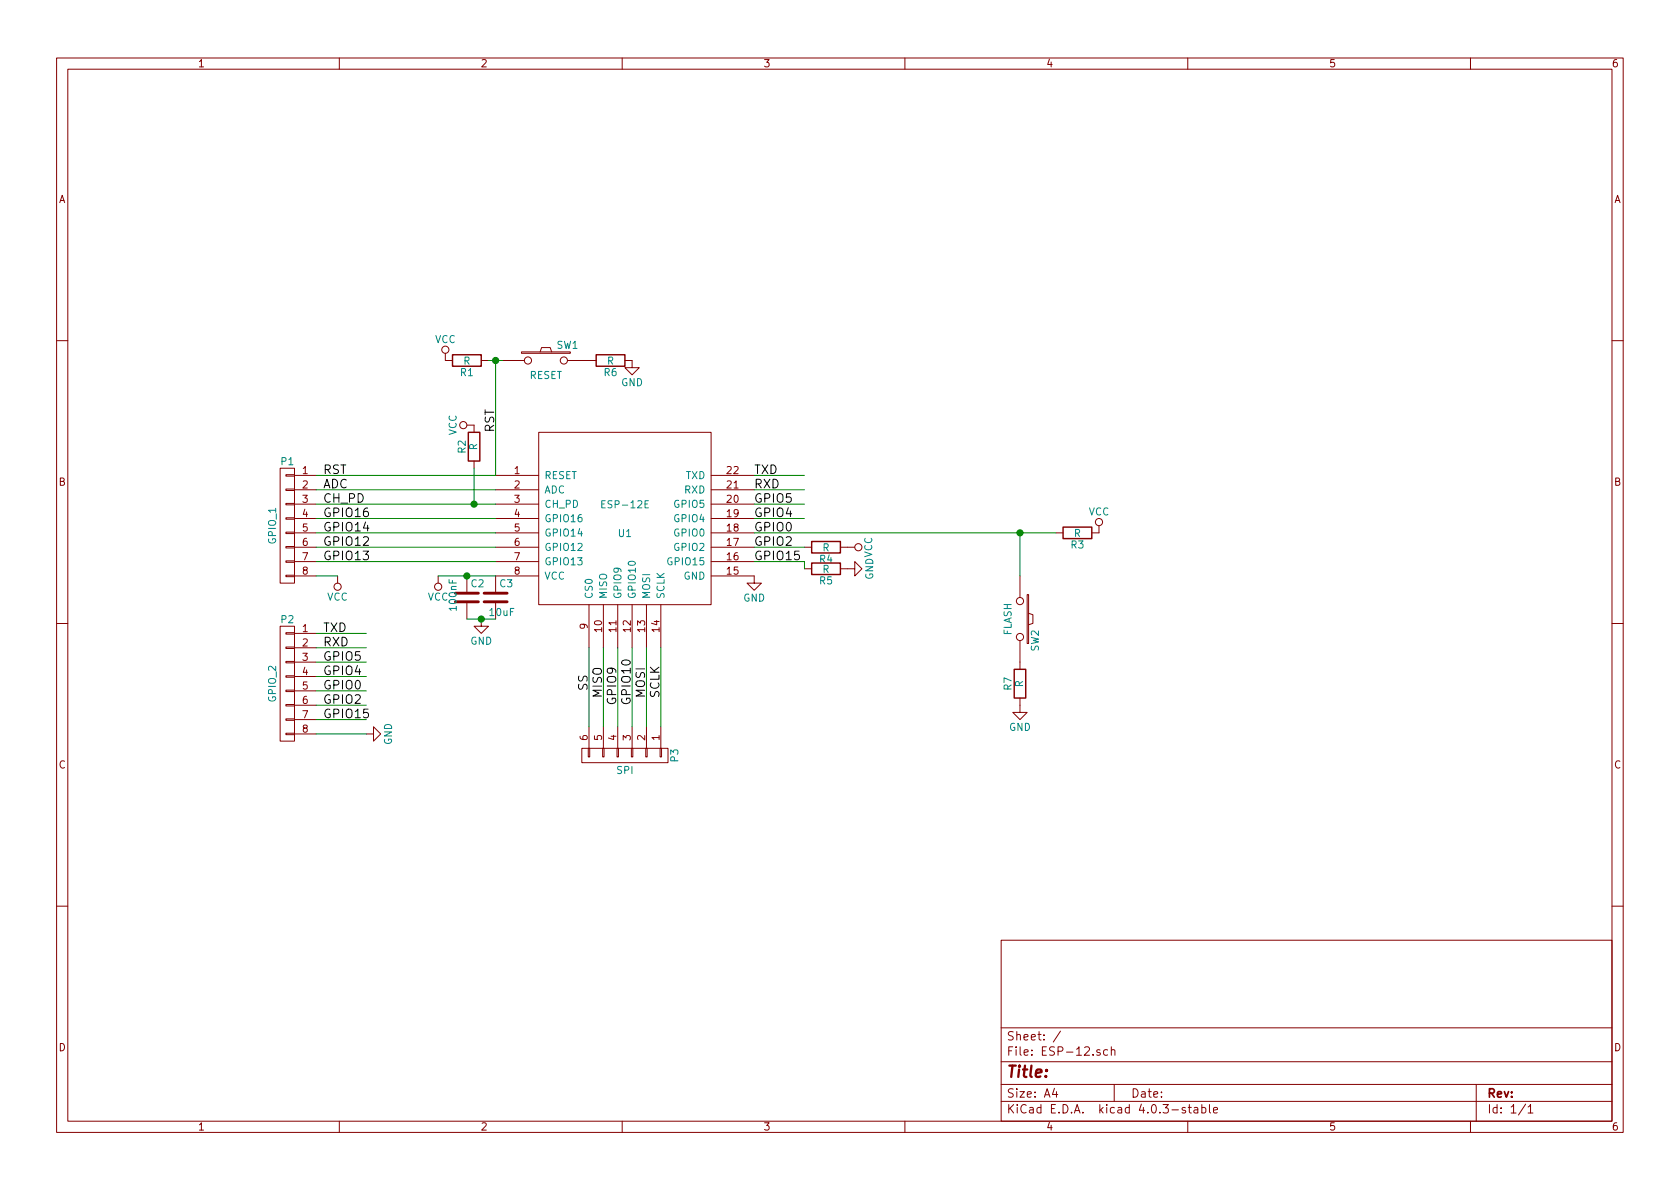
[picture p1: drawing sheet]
EESchema Schematic File Version 2
LIBS:power
LIBS:device
LIBS:transistors
LIBS:conn
LIBS:linear
LIBS:regul
LIBS:74xx
LIBS:cmos4000
LIBS:adc-dac
LIBS:memory
LIBS:xilinx
LIBS:microcontrollers
LIBS:dsp
LIBS:microchip
LIBS:analog_switches
LIBS:motorola
LIBS:texas
LIBS:intel
LIBS:audio
LIBS:interface
LIBS:digital-audio
LIBS:philips
LIBS:display
LIBS:cypress
LIBS:siliconi
LIBS:opto
LIBS:atmel
LIBS:contrib
LIBS:valves
LIBS:ESP8266
LIBS:lm1117
LIBS:parts
LIBS:ESP-12-cache
EELAYER 25 0
EELAYER END
$Descr A4 11693 8268
encoding utf-8
Sheet 1 1
Title ""
Date ""
Rev ""
Comp ""
Comment1 ""
Comment2 ""
Comment3 ""
Comment4 ""
$EndDescr
$Comp
L ESP-12E U1
U 1 1
P 4350 3600
F 0 "U1" H 4350 3500 50  0000 C CNN
F 1 "ESP-12E" H 4350 3700 50  0000 C CNN
F 2 "ESP8266:ESP-12E" H 4350 3600 50  0001 C CNN
F 3 "" H 4350 3600 50  0001 C CNN
	1    4350 3600
	1    0    0    -1  
$EndComp
$Comp
L VCC #PWR01
U 1 1
P 3050 4000
F 0 "#PWR01" H 3050 3850 50  0001 C CNN
F 1 "VCC" H 3050 4150 50  0000 C CNN
F 2 "" H 3050 4000 50  0000 C CNN
F 3 "" H 3050 4000 50  0000 C CNN
	1    3050 4000
	-1   0    0    1   
$EndComp
$Comp
L GND #PWR02
U 1 1
P 5250 4000
F 0 "#PWR02" H 5250 3750 50  0001 C CNN
F 1 "GND" H 5250 3850 50  0000 C CNN
F 2 "" H 5250 4000 50  0000 C CNN
F 3 "" H 5250 4000 50  0000 C CNN
	1    5250 4000
	1    0    0    -1  
$EndComp
Text Label 5250 3500 0    60   ~ 0
GPIO5
Text Label 5250 3600 0    60   ~ 0
GPIO4
Text Label 5250 3700 0    60   ~ 0
GPIO0
Text Label 5250 3800 0    60   ~ 0
GPIO2
Text Label 5250 3900 0    60   ~ 0
GPIO15
Text Label 4300 4900 1    60   ~ 0
GPIO9
Text Label 4400 4900 1    60   ~ 0
GPIO10
Text Label 2250 3400 0    60   ~ 0
ADC
Text Label 2250 3600 0    60   ~ 0
GPIO16
Text Label 2250 3700 0    60   ~ 0
GPIO14
Text Label 2250 3900 0    60   ~ 0
GPIO13
Text Label 2250 3800 0    60   ~ 0
GPIO12
Text Label 2250 4600 0    60   ~ 0
GPIO5
Text Label 2250 4700 0    60   ~ 0
GPIO4
Text Label 2250 4900 0    60   ~ 0
GPIO2
Text Label 2250 4800 0    60   ~ 0
GPIO0
$Comp
L VCC #PWR03
U 1 1
P 3300 2950
F 0 "#PWR03" H 3300 2800 50  0001 C CNN
F 1 "VCC" H 3300 3100 50  0000 C CNN
F 2 "" H 3300 2950 50  0000 C CNN
F 3 "" H 3300 2950 50  0000 C CNN
	1    3300 2950
	0    -1   -1   0   
$EndComp
Text Label 5250 3300 0    60   ~ 0
TXD
Text Label 5250 3400 0    60   ~ 0
RXD
$Comp
L VCC #PWR04
U 1 1
P 2350 4000
F 0 "#PWR04" H 2350 3850 50  0001 C CNN
F 1 "VCC" H 2350 4150 50  0000 C CNN
F 2 "" H 2350 4000 50  0000 C CNN
F 3 "" H 2350 4000 50  0000 C CNN
	1    2350 4000
	-1   0    0    1   
$EndComp
Text Label 4600 4850 1    60   ~ 0
SCLK
Text Label 4500 4850 1    60   ~ 0
MOSI
Text Label 4200 4850 1    60   ~ 0
MISO
Text Label 4100 4800 1    60   ~ 0
SS
$Comp
L SW_PUSH SW1
U 1 1
P 3800 2500
F 0 "SW1" H 3950 2610 50  0000 C CNN
F 1 "RESET" H 3800 2400 50  0000 C CNN
F 2 "Buttons_Switches_SMD:SW_SPST_SKQG" H 3800 2500 50  0001 C CNN
F 3 "" H 3800 2500 50  0000 C CNN
	1    3800 2500
	1    0    0    -1  
$EndComp
$Comp
L R R1
U 1 1
P 3250 2500
F 0 "R1" V 3330 2500 50  0000 C CNN
F 1 "R" V 3250 2500 50  0000 C CNN
F 2 "Resistors_SMD:R_0805_HandSoldering" V 3180 2500 50  0001 C CNN
F 3 "" H 3250 2500 50  0000 C CNN
	1    3250 2500
	0    1    1    0   
$EndComp
$Comp
L VCC #PWR05
U 1 1
P 3100 2500
F 0 "#PWR05" H 3100 2350 50  0001 C CNN
F 1 "VCC" H 3100 2650 50  0000 C CNN
F 2 "" H 3100 2500 50  0000 C CNN
F 3 "" H 3100 2500 50  0000 C CNN
	1    3100 2500
	1    0    0    -1  
$EndComp
$Comp
L GND #PWR06
U 1 1
P 4400 2500
F 0 "#PWR06" H 4400 2250 50  0001 C CNN
F 1 "GND" H 4400 2350 50  0000 C CNN
F 2 "" H 4400 2500 50  0000 C CNN
F 3 "" H 4400 2500 50  0000 C CNN
	1    4400 2500
	1    0    0    -1  
$EndComp
$Comp
L R R2
U 1 1
P 3300 3100
F 0 "R2" V 3380 3100 50  0000 C CNN
F 1 "R" V 3300 3100 50  0000 C CNN
F 2 "Resistors_SMD:R_0805_HandSoldering" V 3230 3100 50  0001 C CNN
F 3 "" H 3300 3100 50  0000 C CNN
	1    3300 3100
	-1   0    0    1   
$EndComp
$Comp
L CONN_01X08 P1
U 1 1
P 2000 3650
F 0 "P1" H 2000 4100 50  0000 C CNN
F 1 "GPIO_1" V 2100 3650 50  0000 C CNN
F 2 "Pin_Headers:Pin_Header_Straight_1x08" H 2000 3650 50  0001 C CNN
F 3 "" H 2000 3650 50  0000 C CNN
	1    2000 3650
	-1   0    0    -1  
$EndComp
$Comp
L CONN_01X08 P2
U 1 1
P 2000 4750
F 0 "P2" H 2000 5200 50  0000 C CNN
F 1 "GPIO_2" V 2100 4750 50  0000 C CNN
F 2 "Pin_Headers:Pin_Header_Straight_1x08" H 2000 4750 50  0001 C CNN
F 3 "" H 2000 4750 50  0000 C CNN
	1    2000 4750
	-1   0    0    -1  
$EndComp
Text Label 2250 5000 0    60   ~ 0
GPIO15
$Comp
L C C2
U 1 1
P 3250 4150
F 0 "C2" H 3275 4250 50  0000 L CNN
F 1 "100nF" V 3150 4050 50  0000 L CNN
F 2 "Capacitors_SMD:C_0805_HandSoldering" H 3288 4000 50  0001 C CNN
F 3 "" H 3250 4150 50  0000 C CNN
	1    3250 4150
	1    0    0    -1  
$EndComp
$Comp
L C C3
U 1 1
P 3450 4150
F 0 "C3" H 3475 4250 50  0000 L CNN
F 1 "10uF" H 3400 4050 50  0000 L CNN
F 2 "Capacitors_SMD:C_0805_HandSoldering" H 3488 4000 50  0001 C CNN
F 3 "" H 3450 4150 50  0000 C CNN
	1    3450 4150
	1    0    0    -1  
$EndComp
$Comp
L GND #PWR07
U 1 1
P 3350 4300
F 0 "#PWR07" H 3350 4050 50  0001 C CNN
F 1 "GND" H 3350 4150 50  0000 C CNN
F 2 "" H 3350 4300 50  0000 C CNN
F 3 "" H 3350 4300 50  0000 C CNN
	1    3350 4300
	1    0    0    -1  
$EndComp
$Comp
L R R4
U 1 1
P 5750 3800
F 0 "R4" V 5830 3800 50  0000 C CNN
F 1 "R" V 5750 3800 50  0000 C CNN
F 2 "Resistors_SMD:R_0805_HandSoldering" V 5680 3800 50  0001 C CNN
F 3 "" H 5750 3800 50  0000 C CNN
	1    5750 3800
	0    1    1    0   
$EndComp
$Comp
L R R3
U 1 1
P 7500 3700
F 0 "R3" V 7580 3700 50  0000 C CNN
F 1 "R" V 7500 3700 50  0000 C CNN
F 2 "Resistors_SMD:R_0805_HandSoldering" V 7430 3700 50  0001 C CNN
F 3 "" H 7500 3700 50  0000 C CNN
	1    7500 3700
	0    1    1    0   
$EndComp
$Comp
L R R5
U 1 1
P 5750 3950
F 0 "R5" V 5830 3950 50  0000 C CNN
F 1 "R" V 5750 3950 50  0000 C CNN
F 2 "Resistors_SMD:R_0805_HandSoldering" V 5680 3950 50  0001 C CNN
F 3 "" H 5750 3950 50  0000 C CNN
	1    5750 3950
	0    1    1    0   
$EndComp
$Comp
L GND #PWR08
U 1 1
P 5900 3950
F 0 "#PWR08" H 5900 3700 50  0001 C CNN
F 1 "GND" H 5900 3800 50  0000 C CNN
F 2 "" H 5900 3950 50  0000 C CNN
F 3 "" H 5900 3950 50  0000 C CNN
	1    5900 3950
	0    -1   -1   0   
$EndComp
$Comp
L SW_PUSH SW2
U 1 1
P 7100 4300
F 0 "SW2" H 7250 4410 50  0000 C CNN
F 1 "FLASH" H 7100 4220 50  0000 C CNN
F 2 "Buttons_Switches_SMD:SW_SPST_SKQG" H 7100 4300 50  0001 C CNN
F 3 "" H 7100 4300 50  0000 C CNN
	1    7100 4300
	0    1    1    0   
$EndComp
$Comp
L VCC #PWR09
U 1 1
P 5900 3800
F 0 "#PWR09" H 5900 3650 50  0001 C CNN
F 1 "VCC" H 5900 3950 50  0000 C CNN
F 2 "" H 5900 3800 50  0000 C CNN
F 3 "" H 5900 3800 50  0000 C CNN
	1    5900 3800
	0    1    1    0   
$EndComp
$Comp
L VCC #PWR010
U 1 1
P 7650 3700
F 0 "#PWR010" H 7650 3550 50  0001 C CNN
F 1 "VCC" H 7650 3850 50  0000 C CNN
F 2 "" H 7650 3700 50  0000 C CNN
F 3 "" H 7650 3700 50  0000 C CNN
	1    7650 3700
	1    0    0    -1  
$EndComp
$Comp
L GND #PWR011
U 1 1
P 7100 4900
F 0 "#PWR011" H 7100 4650 50  0001 C CNN
F 1 "GND" H 7100 4750 50  0000 C CNN
F 2 "" H 7100 4900 50  0000 C CNN
F 3 "" H 7100 4900 50  0000 C CNN
	1    7100 4900
	1    0    0    -1  
$EndComp
Text Label 2250 4400 0    60   ~ 0
TXD
Text Label 2250 4500 0    60   ~ 0
RXD
Text Label 3450 3000 1    60   ~ 0
RST
Text Label 2250 3300 0    60   ~ 0
RST
$Comp
L GND #PWR012
U 1 1
P 2550 5100
F 0 "#PWR012" H 2550 4850 50  0001 C CNN
F 1 "GND" H 2550 4950 50  0000 C CNN
F 2 "" H 2550 5100 50  0000 C CNN
F 3 "" H 2550 5100 50  0000 C CNN
	1    2550 5100
	0    -1   -1   0   
$EndComp
$Comp
L R R6
U 1 1
P 4250 2500
F 0 "R6" V 4330 2500 50  0000 C CNN
F 1 "R" V 4250 2500 50  0000 C CNN
F 2 "Resistors_SMD:R_0805_HandSoldering" V 4180 2500 50  0001 C CNN
F 3 "" H 4250 2500 50  0000 C CNN
	1    4250 2500
	0    1    1    0   
$EndComp
$Comp
L R R7
U 1 1
P 7100 4750
F 0 "R7" V 7180 4750 50  0000 C CNN
F 1 "R" V 7100 4750 50  0000 C CNN
F 2 "Resistors_SMD:R_0805_HandSoldering" V 7030 4750 50  0001 C CNN
F 3 "" H 7100 4750 50  0000 C CNN
	1    7100 4750
	-1   0    0    1   
$EndComp
Text Label 2250 3500 0    60   ~ 0
CH_PD
$Comp
L CONN_01X06 P3
U 1 1
P 4350 5250
F 0 "P3" H 4350 5600 50  0000 C CNN
F 1 "SPI" V 4450 5250 50  0000 C CNN
F 2 "Pin_Headers:Pin_Header_Straight_1x06" H 4350 5250 50  0001 C CNN
F 3 "" H 4350 5250 50  0000 C CNN
	1    4350 5250
	0    1    1    0   
$EndComp
Wire Wire Line
	3450 3400 2200 3400
Wire Wire Line
	2200 3900 3450 3900
Wire Wire Line
	2200 4600 2550 4600
Wire Wire Line
	2200 4700 2550 4700
Wire Wire Line
	2200 4800 2550 4800
Wire Wire Line
	2200 4900 2550 4900
Wire Wire Line
	2200 5000 2550 5000
Wire Wire Line
	5250 3500 5600 3500
Wire Wire Line
	5250 3600 5600 3600
Wire Wire Line
	5250 3700 7350 3700
Wire Wire Line
	5250 3800 5600 3800
Wire Wire Line
	5250 3900 5600 3900
Wire Wire Line
	4300 4500 4300 5050
Wire Wire Line
	4400 4500 4400 5050
Wire Wire Line
	4500 4500 4500 5050
Wire Wire Line
	4200 4500 4200 5050
Wire Wire Line
	2200 4000 2350 4000
Wire Wire Line
	4600 4500 4600 5050
Wire Wire Line
	4100 4500 4100 5050
Wire Wire Line
	3450 3300 3450 2500
Connection ~ 3450 2500
Wire Wire Line
	2200 3800 3450 3800
Wire Wire Line
	2200 3600 3450 3600
Wire Wire Line
	2200 3700 3450 3700
Wire Wire Line
	3050 4000 3450 4000
Connection ~ 3250 4000
Wire Wire Line
	3250 4300 3450 4300
Connection ~ 3350 4300
Wire Wire Line
	5600 3900 5600 3950
Wire Wire Line
	3400 2500 3500 2500
Wire Wire Line
	7100 4000 7100 3700
Connection ~ 7100 3700
Wire Wire Line
	5250 3300 5600 3300
Wire Wire Line
	5250 3400 5600 3400
Wire Wire Line
	2200 4500 2550 4500
Wire Wire Line
	2200 4400 2550 4400
Wire Wire Line
	2200 3300 3450 3300
Wire Wire Line
	2200 5100 2550 5100
Wire Wire Line
	3450 3500 2200 3500
Wire Wire Line
	3300 3250 3300 3500
Connection ~ 3300 3500
$EndSCHEMATC
